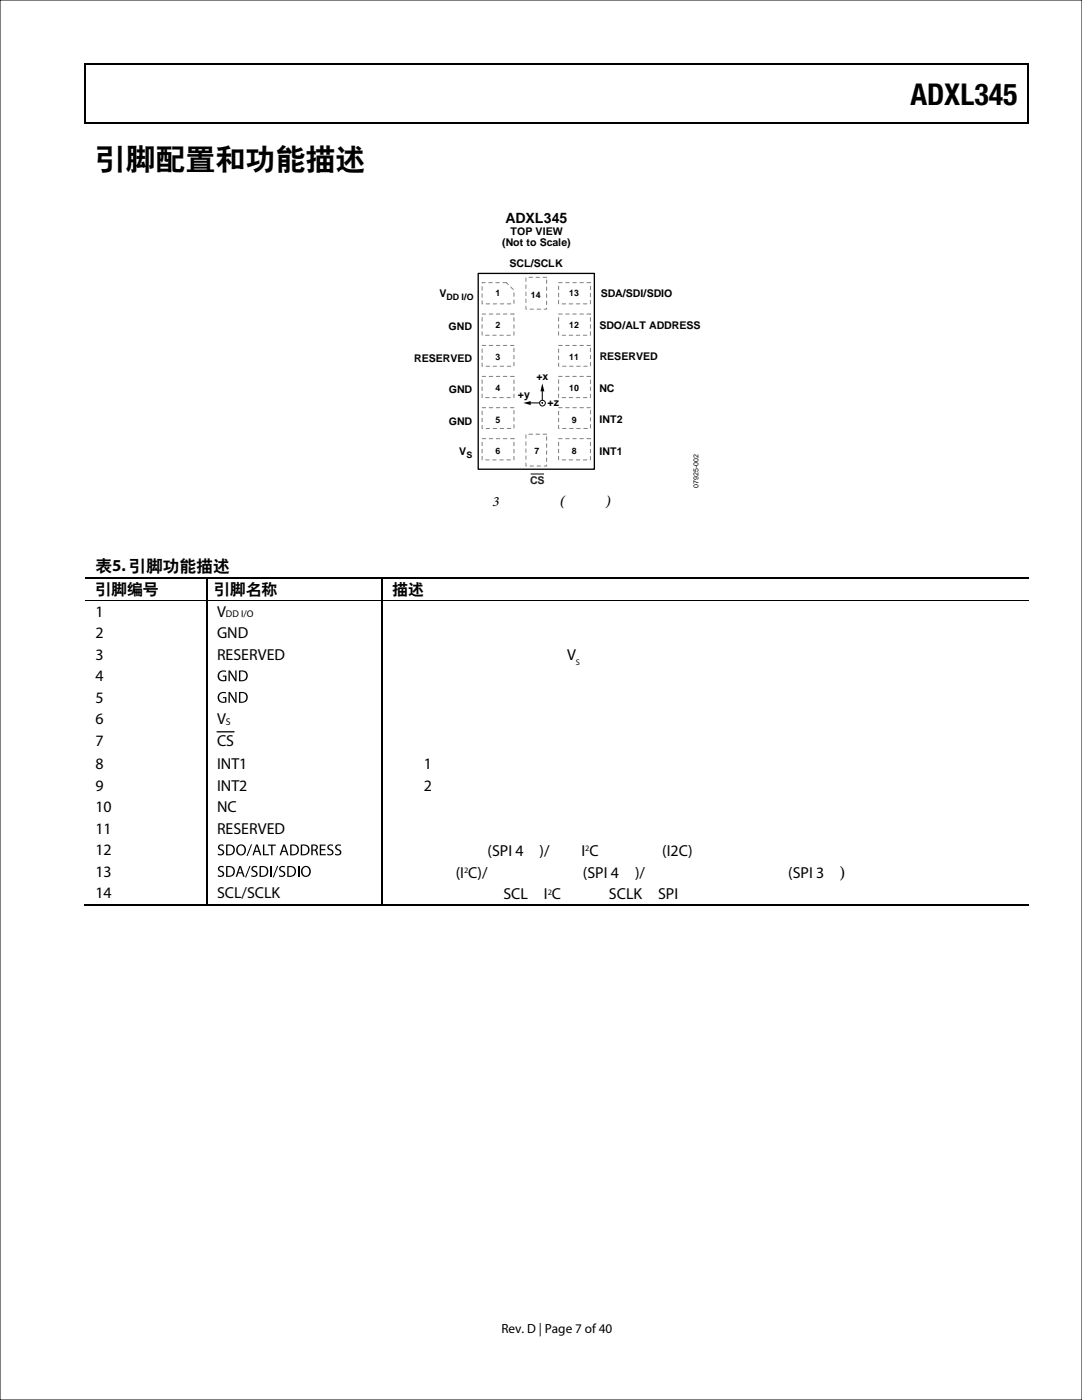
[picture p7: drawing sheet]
<svg xmlns="http://www.w3.org/2000/svg" width="216mm" height="279mm" viewBox="0 0 216 279" stroke-linecap="round" stroke-linejoin="round" font-family="sans-serif">
<path d="M16.9 12.7h.2v1h-.2zM205.1 12.7h.2v1h-.2zM205.1 12.7h.2v.3h-.2zM82.3 24.4h.2v.3h-.2zM205.1 24.4h.2v.3h-.2zM108.2 76.5l.4 1.6h-.8zM104.4 80.4l1.5-.3v.7z" fill="#000"/>
<path d="M16.9 12.8h188.2M17 13.7v11M205.2 13.7v11M16.9 24.5h188.2" fill="none" stroke="#000" stroke-width=".25"/>
<path d="M108.2 77.9v2.5h-2.6" fill="none" stroke="#000" stroke-width=".2"/>
<path d="M95.4 54.6h23.2v39h-23.2z" fill="none" stroke="#000" stroke-width=".26"/>
<g fill="none" stroke="#808080" stroke-width=".2" stroke-dasharray=".7 .7">
<path d="M96.2 56.4h4.8l1.6 1.5v2.7h-6.4zM104.9 55.4h4.2v6.3h-4.2zM111.5 56.4h6.3v4.2h-6.3zM96.2 62.7h6.4v4.2h-6.4zM96.2 68.9h6.4v4.2h-6.4zM96.2 75.1h6.4v4.3h-6.4zM111.5 62.7h6.3v4.2h-6.3zM111.5 68.9h6.3v4.2h-6.3zM111.5 75.1h6.3v4.3h-6.3zM96.2 81.4h6.4v4.1h-6.4zM96.2 87.5h6.4v4.3h-6.4zM104.9 86.7h4.2v6.3h-4.2z"/>
<path d="M111.5 81.4h6.3v4.1h-6.3zM111.5 87.5h6.3v4.3h-6.3z"/>
</g>
<circle cx="108.2" cy="80.5" r=".58" fill="#fff"/>
<g fill="none" stroke="#000" stroke-width=".2">
<path d="M0 0h215.9v279.4h-215.9zM105.9 94.6h2.6M17 119.9h188.2"/>
<circle cx="108.2" cy="80.5" r=".58"/>
</g>
<g fill="#000">
<path d="M108.1 80.3h.3v.2h-.3zM41.1 115.2h.3v.2h-.3zM76.1 115.2h.2v.2h-.2zM43.6 134.2a1.33 1.33 0 0 1 1.5-.3l-.1 .2a.88 .88 0 0 0-1.3 .7 .88 .88 0 0 0 1.2 .9v-.6h-.4v-.3h.7v1.1a1.15 1.15 0 0 1-1.5-.2 1.15 1.15 0 0 1-.1-1.5zM45.6 133.8h.3l1.1 1.8-.1-1.8h.3v2.2h-.3l-1.1-1.8 .1 1.8h-.3zM43.6 138.5a1.33 1.33 0 0 1 1.5-.3l-.1 .2a.88 .88 0 0 0-1.3 .7 .88 .88 0 0 0 1.2 .9v-.7h-.4v-.2h.7v1.1a1.15 1.15 0 0 1-1.5-.2 1.15 1.15 0 0 1-.1-1.5zM45.6 138.1h.3l1.1 1.8-.1-1.8h.3v2.2h-.3l-1.1-1.9 .1 1.9h-.3zM43.7 168.7l.5-.2 .5 .1-.1 .2-.4-.1-.4 .2 .1 .5a.69 .69 0 0 1 .8 .5 .69 .69 0 0 1-.4 .8h-.7l-.2-.1 .1-.2a.47 .47 0 0 0 .7 .1 .47 .47 0 0 0 .1-.7 .7 .7 0 0 1-.7-.3 .7 .7 0 0 1 .1-.8zM43.7 173l.5-.2 .5 .1-.1 .2-.4-.1-.4 .2 .1 .5a.69 .69 0 0 1 .8 .5 .69 .69 0 0 1-.4 .8l-.7-.1h-.2l.1-.3a.47 .47 0 0 0 .7 .2 .47 .47 0 0 0 .1-.7 .7 .7 0 0 1-.7-.4 .7 .7 0 0 1 .1-.7zM49.8 172.8h.2l-.9 2.3h-.2zM50.1 168.5h.2l-.9 2.3h-.2zM50.3 173l.6-.2 .4 .1-.1 .2-.4-.1-.3 .2 .1 .5a.69 .69 0 0 1 .8 .5 .69 .69 0 0 1-.4 .8l-.7-.1h-.2l.1-.3a.47 .47 0 0 0 .7 .2 .47 .47 0 0 0 .1-.7 .7 .7 0 0 1-.7-.4 .7 .7 0 0 1 0-.7z"/>
<path d="M52.5 168.5h.2v2h1v.2h-1.2zM53.5 168.5h1.5v.3h-.6v1.9h-.3v-1.9h-.6zM55.3 172.8h.2l-.9 2.3h-.2zM55.9 173l.5-.2 .5 .1-.1 .2-.4-.1-.4 .2 .1 .5a.69 .69 0 0 1 .8 .5 .69 .69 0 0 1-.4 .8l-.7-.1h-.2l.1-.3a.47 .47 0 0 0 .7 .2 .47 .47 0 0 0 .1-.7 .7 .7 0 0 1-.7-.4 .7 .7 0 0 1 .1-.7zM63.8 168.5h1.2v.3h-.9v.7h.8v.2h-.8v.8h.9v.2h-1.2zM65.5 168.7l.5-.2 .5 .1-.1 .2-.4-.1-.4 .2 .2 .5a.69 .69 0 0 1 .7 .5 .69 .69 0 0 1-.4 .8h-.7l-.1-.1v-.2a.47 .47 0 0 0 .7 .1 .47 .47 0 0 0 .1-.7 .7 .7 0 0 1-.7-.3 .7 .7 0 0 1 .1-.8zM67.1 168.7l.5-.2 .4 .1v.2l-.4-.1-.4 .2 .1 .5a.69 .69 0 0 1 .8 .5 .69 .69 0 0 1-.4 .8h-.7l-.2-.1 .1-.2a.47 .47 0 0 0 .7 .1 .47 .47 0 0 0 .1-.7 .7 .7 0 0 1-.7-.3 .7 .7 0 0 1 .1-.8z"/>
<path d="M48 134v1.7a.9 .9 0 0 0 1.2-.8 .9 .9 0 0 0-1.2-.9zM47.7 133.8a1.19 1.19 0 0 1 1.4 .2 1.19 1.19 0 0 1 .2 1.4 1.58 1.58 0 0 1-1.6 .5z"/>
<path d="M48 138.3v1.7a.9 .9 0 0 0 1.2-.8 .9 .9 0 0 0-1.2-.9zM47.7 138.1a1.19 1.19 0 0 1 1.4 .2 1.19 1.19 0 0 1 .2 1.4 1.58 1.58 0 0 1-1.6 .5z"/>
<path d="M45.4 168.8v1.7a.9 .9 0 0 0 1.2-.9 .9 .9 0 0 0-1.2-.8zM45.1 168.6a1.19 1.19 0 0 1 1.4 .2 1.19 1.19 0 0 1 .2 1.4 1.58 1.58 0 0 1-1.6 .5z"/>
<path d="M45.4 173.1v1.7a.9 .9 0 0 0 1.2-.9 .9 .9 0 0 0-1.2-.8zM45.1 172.9a1.19 1.19 0 0 1 1.4 .2 1.19 1.19 0 0 1 .2 1.4 1.58 1.58 0 0 1-1.6 .5z"/>
<path d="M47.6 169a.86 .86 0 0 0-.1 1 .86 .86 0 0 0 .9 .4 .87 .87 0 0 0 .4-1 .87 .87 0 0 0-1-.6zM47.5 168.7a1.05 1.05 0 0 1 1.6 .9 1.05 1.05 0 0 1-1.6 .9 1.25 1.25 0 0 1 0-1.8z"/>
<path d="M47.9 173.1l-.3 1h.6zM47.8 172.8h.3l.7 2.2h-.3l-.2-.7h-.8l-.2 .7h-.3z"/>
<path d="M51.2 168.8l-.3 1h.7zM51.1 168.5h.3l.8 2.2h-.3l-.3-.7h-.7l-.2 .7h-.3z"/>
<path d="M52.1 173.1v1.7a.9 .9 0 0 0 1.2-.9 .9 .9 0 0 0-1.2-.8zM51.8 172.9a1.19 1.19 0 0 1 1.4 .2 1.19 1.19 0 0 1 .2 1.4 1.58 1.58 0 0 1-1.6 .5z"/>
<path d="M56.7 168.8l-.3 1h.6zM56.5 168.5h.4l.7 2.2h-.3l-.2-.7h-.8l-.2 .7h-.3z"/>
<path d="M57.6 173.1v1.7a.9 .9 0 0 0 1.2-.9 .9 .9 0 0 0-1.2-.8zM57.3 172.9a1.19 1.19 0 0 1 1.4 .2 1.19 1.19 0 0 1 .2 1.4 1.58 1.58 0 0 1-1.6 .5z"/>
<path d="M58.2 168.8v1.7a.9 .9 0 0 0 1.2-.9 .9 .9 0 0 0-1.2-.8zM57.9 168.6a1.19 1.19 0 0 1 1.4 .2 1.19 1.19 0 0 1 .2 1.4 1.58 1.58 0 0 1-1.6 .5z"/>
<path d="M60.3 168.8v1.7a.9 .9 0 0 0 1.2-.9 .9 .9 0 0 0-1.2-.8zM60 168.6a1.19 1.19 0 0 1 1.4 .2 1.19 1.19 0 0 1 .2 1.4 1.58 1.58 0 0 1-1.6 .5z"/>
<path d="M60.5 173.3a.86 .86 0 0 0-.1 1 .86 .86 0 0 0 .9 .4 .87 .87 0 0 0 .4-1 .87 .87 0 0 0-1-.6zM60.5 173a1.05 1.05 0 0 1 1.5 .9 1.05 1.05 0 0 1-1.6 .9 1.25 1.25 0 0 1 .1-1.8z"/>
<path d="M62.4 168.8v.8a.51 .51 0 0 0 .6-.1 .51 .51 0 0 0 .1-.6zM62.1 168.6a.94 .94 0 0 1 1.3 .5v.3l-.4 .3 .3 .2 .2 .8h-.3l-.1-.3a.59 .59 0 0 0-.7-.6v.9h-.3z"/>
</g>
<path d="M17 115.3h24.1M41.3 115.4v4.4M41.3 120v60.7M41.4 115.3h34.7M76.2 115.4v4.4M76.2 120v60.7M76.3 115.3h128.9M43.3 146h3.4M16.8 180.6h24.3M41.4 180.6h34.7M76.3 180.6h128.9" fill="none" stroke="#000" stroke-width=".25"/>
<path d="M54 172.8v2.2M59.6 172.8v2.2" fill="none" stroke="#000" stroke-width=".28"/>
<g font-size="6">
<text x="181.7" y="20.9">ADXL345</text>
<text x="19" y="33.6">引脚配置和功能描述</text>
</g>
<text font-size="3.3" x="19" y="113.9">表5. 引脚功能描述</text>
<g font-size="3.2">
<text x="19" y="118.6">引脚编号</text>
<text x="42.7" y="118.6">引脚名称</text>
<text x="78.2" y="118.6">描述</text>
<text x="19" y="123.1">1</text>
<text x="43.3" y="123.1">V</text>
<text x="19" y="127.4">2</text>
<text x="19" y="131.7">3</text>
<text x="43.3" y="127.4">GND</text>
<text x="43.3" y="131.7">RESERVED</text>
<text x="78.2" y="131.7">保留。该引脚必须连接到V 或保持断开。</text>
<text x="19" y="136">4</text>
<text x="19" y="140.3">5</text>
<text x="19" y="144.5">6</text>
<text x="19" y="148.8">7</text>
<text x="43.3" y="144.5">V</text>
<text x="43.3" y="148.9">CS</text>
<text x="19" y="153.5">8</text>
<text x="43.3" y="153.5">INT1</text>
<text x="78.2" y="153.4">中断1输出。</text>
<text x="19" y="157.8">9</text>
<text x="43.3" y="157.8">INT2</text>
<text x="78.2" y="157.8">中断2输出。</text>
<text x="19" y="162.1">10</text>
<text x="19" y="166.4">11</text>
<text x="43.3" y="166.4">RESERVED</text>
<text x="43.3" y="162.1">NC</text>
<text x="19" y="170.7">12</text>
<text x="78.2" y="170.8">串行数据输出(SPI 4</text>
<text x="107.7" y="170.8">)/备用I C地址选择(I2C)</text>
<text x="19" y="175">13</text>
<text x="19" y="179.3">14</text>
<text x="43.3" y="179.3">SCL/SCLK</text>
<text x="78.2" y="175.1">串行数据(I C)/串行数据输入(SPI 4</text>
<text x="78.2" y="179.5">串行通信时钟。SCL</text>
<text x="108.5" y="179.5">I C时钟，SCLK</text>
<text x="126.7" y="175.1">)/串行数据输入和输出(SPI 3线)。</text>
<text x="131.3" y="179.5">SPI时钟。</text>
</g>
<text font-size="2.9" x="98.2" y="101">3 引脚配置(顶视图)</text>
<text font-size="2.8" x="100.8" y="44.5">ADXL345</text>
<text font-size="2.6" x="100.1" y="266">Rev. D | Page 7 of 40</text>
<g font-size="2.1">
<text x="101.9" y="46.9">TOP VIEW</text>
<text x="100.2" y="49">(Not to Scale)</text>
<text x="101.7" y="53.4">SCL/SCLK</text>
<text x="87.7" y="59.3">V</text>
<text x="119.9" y="59.3">SDA/SDI/SDIO</text>
<text x="89.5" y="65.8">GND</text>
<text x="119.6" y="65.6">SDO/ALT ADDRESS</text>
<text x="119.7" y="71.9">RESERVED</text>
<text x="82.7" y="72.2">RESERVED</text>
<text x="107" y="75.9">+x</text>
<text x="89.5" y="78.4">GND</text>
<text x="103.3" y="79.4">+y</text>
<text x="109.3" y="81">+z</text>
<text x="119.6" y="78.2">NC</text>
<text x="89.5" y="84.8">GND</text>
<text x="119.6" y="84.5">INT2</text>
<text x="91.7" y="90.8">V</text>
<text x="119.6" y="90.8">INT1</text>
</g>
<text font-size="2.1" fill="#231f20" x="105.8" y="96.6">CS</text>
<g font-size="1.9">
<text x="45.1" y="123.2">DD I/O</text>
<text x="45.1" y="144.7">S</text>
</g>
<g font-size="1.8">
<text x="89.1" y="59.8">DD I/O</text>
<text x="98.9" y="59.1">1</text>
<text x="105.9" y="59.4">14</text>
<text x="113.6" y="59.1">13</text>
<text x="98.9" y="65.5">2</text>
<text x="113.6" y="65.4">12</text>
<text x="98.9" y="71.8">3</text>
<text x="113.6" y="71.8">11</text>
<text x="98.9" y="78.1">4</text>
<text x="113.6" y="78.1">10</text>
<text x="98.9" y="84.4">5</text>
<text x="114.1" y="84.4">9</text>
<text x="93.1" y="91.3">S</text>
<text x="98.9" y="90.7">6</text>
<text x="106.7" y="90.7">7</text>
<text x="114.1" y="90.7">8</text>
</g>
<g font-size="1.7">
<text x="114.9" y="132.7">S</text>
<text x="116.8" y="169.8">2</text>
<text x="92.6" y="174.2">2</text>
<text x="109.3" y="178.5">2</text>
</g>
<text font-size="1.4" x="139.4" y="97.4" transform="rotate(-90 139.4 97.4)">07925-002</text>
</svg>
